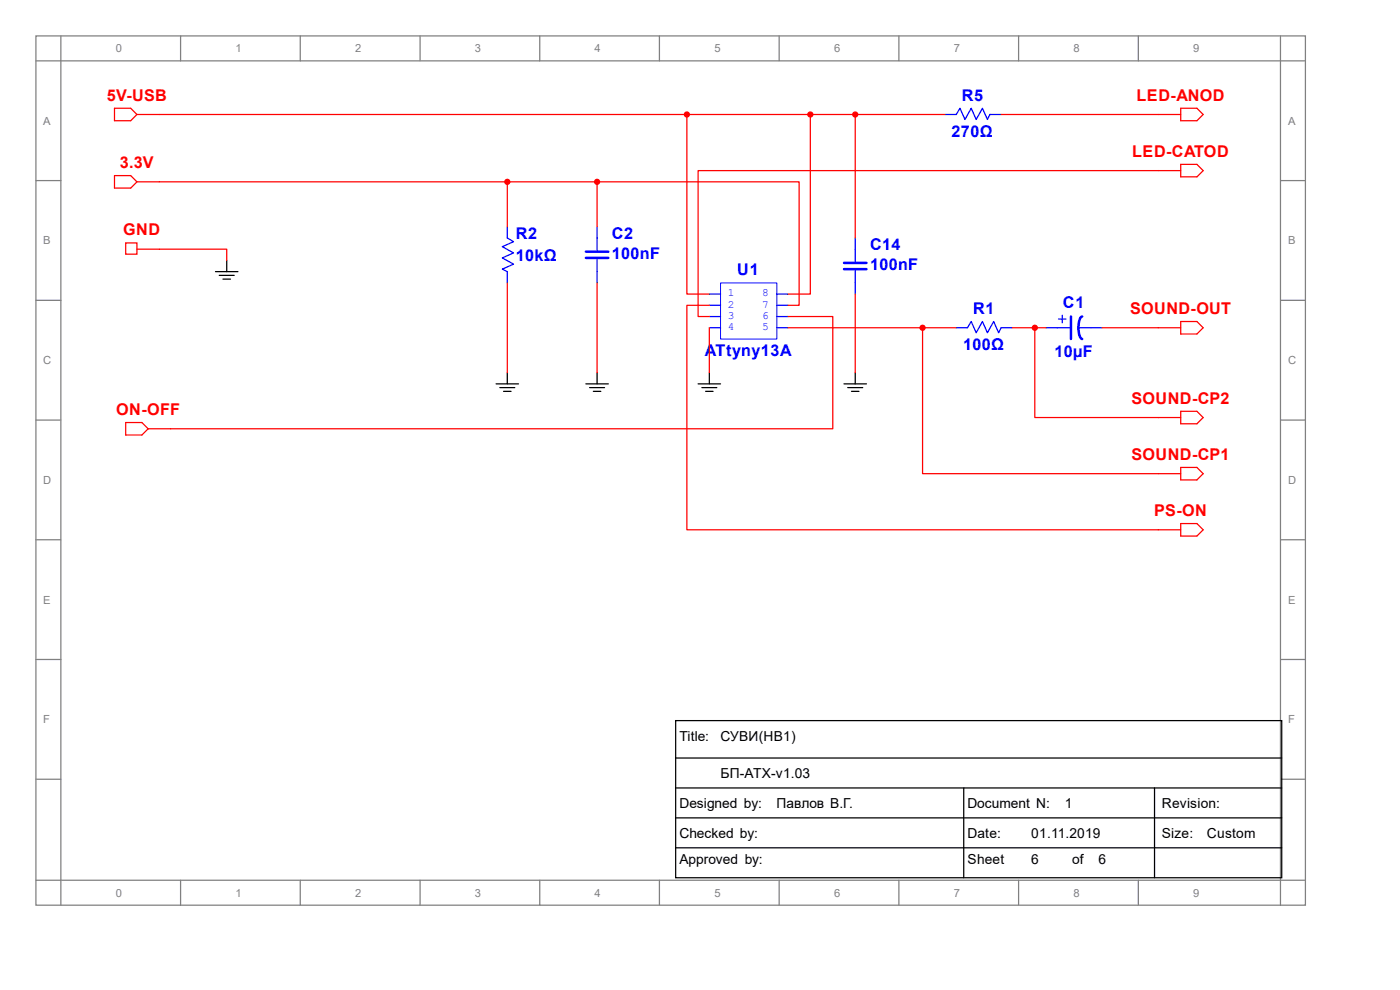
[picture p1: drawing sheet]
<svg xmlns="http://www.w3.org/2000/svg" width="297mm" height="210mm" viewBox="0 0 297 210" stroke-linecap="round" stroke-linejoin="round" font-family="sans-serif">
<g fill="none" stroke="#808080" stroke-width=".26">
<path d="M7.6 7.6h269.3v184.4h-269.3zM7.6 12.9h269.3M12.9 7.6v184.4M38.3 7.6v5.3M63.7 7.6v5.3M89.1 7.6v5.3M114.5 7.6v5.3M139.9 7.6v5.3M165.3 7.6v5.3M190.7 7.6v5.3M216.1 7.6v5.3M241.5 7.6v5.3"/>
<path d="M271.7 7.6v184.4M7.6 38.3h5.3M271.7 38.3h5.2M7.6 63.7h5.3M271.7 63.7h5.2M7.6 89.1h5.3M271.7 89.1h5.2M7.6 114.5h5.3M271.7 114.5h5.2M7.6 139.9h5.3M271.7 139.9h5.2M7.6 165.3h5.3"/>
<path d="M271.7 165.3h5.2M7.6 186.7h269.3M38.3 186.7v5.3M63.7 186.7v5.3M89.1 186.7v5.3M114.5 186.7v5.3M139.9 186.7v5.3M165.3 186.7v5.3M190.7 186.7v5.3M216.1 186.7v5.3M241.5 186.7v5.3"/>
</g>
<path d="M202.9 24.3l.8-1.3 1 2.3 1.3-2.3 1.1 2.3 1.3-2.3 1.1 2.3 .5-1" fill="none" stroke="#00f" stroke-width=".26"/>
<path d="M210 24.3h2.4" fill="none" stroke="#00f" stroke-width=".26"/>
<path d="M200.5 24.3h2.4M205.2 69.5l.8-1.3 1.1 2.4 1.3-2.4 1.1 2.4 1.3-2.4 1.1 2.4 .5-1.1" fill="none" stroke="#00f" stroke-width=".26"/>
<path d="M212.4 69.5h2.4" fill="none" stroke="#00f" stroke-width=".26"/>
<path d="M202.9 69.5h2.3" fill="none" stroke="#00f" stroke-width=".26"/>
<path d="M45.7 57.6h4.8M46.5 58.4h3.2M47.3 59.2h1.6M48.1 55.2v2.4M150.5 79.1v2.3M148.1 81.4h4.8M148.9 82.2h3.2M149.7 83h1.6" fill="none" stroke="#000" stroke-width=".26"/>
<path d="M24.3 23h3.4l1.3 1.3-1.3 1.3h-3.4z" fill="none" stroke="#f00" stroke-width=".26"/>
<path d="M24.3 37.3h3.4l1.3 1.3-1.3 1.3h-3.4zM29 24.3h4.8" fill="none" stroke="#f00" stroke-width=".26"/>
<path d="M29 38.6h4.8M26.7 51.5h2.3v2.4h-2.3z" fill="none" stroke="#f00" stroke-width=".26"/>
<path d="M250.5 23h3.4l1.4 1.3-1.4 1.3h-3.4zM29 52.9h19.1v2.3" fill="none" stroke="#f00" stroke-width=".26"/>
<path d="M143.3 152.9h128.6v33.3h-128.6zM143.3 160.8h128.6M143.3 167.2h128.6M143.3 173.5h128.6M143.3 179.9h128.6M204.5 167.2v19M244.9 167.2v19" fill="none" stroke="#000" stroke-width=".26"/>
<path d="M245.7 24.3h4.8M250.5 34.9h3.4l1.4 1.3-1.4 1.3h-3.4z" fill="none" stroke="#f00" stroke-width=".26"/>
<path d="M212.4 24.3h33.3M245.7 36.2h4.8" fill="none" stroke="#f00" stroke-width=".26"/>
<path d="M152.9 60h11.9v11.9h-11.9z" fill="none" stroke="#00f" stroke-width=".21"/>
<path d="M150.5 62.4h2.4" fill="none" stroke="#00f" stroke-width=".26"/>
<path d="M150.5 64.8h2.4" fill="none" stroke="#00f" stroke-width=".26"/>
<path d="M150.5 67.1h2.4" fill="none" stroke="#00f" stroke-width=".26"/>
<path d="M150.5 69.5h2.4" fill="none" stroke="#00f" stroke-width=".26"/>
<path d="M164.8 69.5h2.4" fill="none" stroke="#00f" stroke-width=".26"/>
<path d="M164.8 67.1h2.4" fill="none" stroke="#00f" stroke-width=".26"/>
<path d="M164.8 64.8h2.4" fill="none" stroke="#00f" stroke-width=".26"/>
<path d="M164.8 62.4h2.4" fill="none" stroke="#00f" stroke-width=".26"/>
<g fill="#f00" stroke="#f00" stroke-width=".26">
<circle cx="145.7" cy="24.3" r=".53"/>
<circle cx="171.9" cy="24.3" r=".53"/>
</g>
<path d="M150.5 62.4h-4.8v-38.1h26.2v38.1h-4.7M150.5 69.5v9.6M250.5 68.2h3.4l1.4 1.3-1.4 1.4h-3.4z" fill="none" stroke="#f00" stroke-width=".26"/>
<path d="M245.7 69.5h4.8M250.5 99.2h3.4l1.4 1.3-1.4 1.3h-3.4z" fill="none" stroke="#f00" stroke-width=".26"/>
<path d="M245.7 100.5h4.8M250.5 111.1h3.4l1.4 1.3-1.4 1.3h-3.4z" fill="none" stroke="#f00" stroke-width=".26"/>
<path d="M150.5 64.8h-4.8v47.6h104.8M26.7 89.6h3.4l1.3 1.4-1.3 1.3h-3.4z" fill="none" stroke="#f00" stroke-width=".26"/>
<path d="M31.4 91h4.8" fill="none" stroke="#f00" stroke-width=".26"/>
<path d="M224.3 69.5h2.9M224.6 67.7h1.5M225.4 66.9v1.6M228.8 69.5h2.6" fill="none" stroke="#00f" stroke-width=".26"/>
<path d="M227.2 67.1v4.8M229.6 67.1a2.44 2.44 0 0 0-.8 2.4l.1 1.2a1.27 1.27 0 0 0 .7 1.2" fill="none" stroke="#00f" stroke-width=".53"/>
<path d="M231.4 69.5h2.4" fill="none" stroke="#00f" stroke-width=".26"/>
<path d="M221.9 69.5h2.4" fill="none" stroke="#00f" stroke-width=".26"/>
<path d="M245.7 36.2h-97.6v30.9h2.4M233.8 69.5h11.9M250.5 87.3h3.4l1.4 1.3-1.4 1.3h-3.4z" fill="none" stroke="#f00" stroke-width=".26"/>
<path d="M245.7 88.6h4.8" fill="none" stroke="#f00" stroke-width=".26"/>
<path d="M124.3 53.4h4.8M124.3 54.7h4.8" fill="none" stroke="#00f" stroke-width=".53"/>
<path d="M126.7 50.5v2.6M126.7 55v2.6" fill="none" stroke="#00f" stroke-width=".26"/>
<path d="M126.7 57.6v2.4" fill="none" stroke="#00f" stroke-width=".26"/>
<path d="M107.6 50.5l1.3 .8-2.3 1 2.3 1.4-2.3 1 2.3 1.3-2.3 1.1 1 .5M126.7 48.1v2.4" fill="none" stroke="#00f" stroke-width=".26"/>
<path d="M126.7 79.1v2.3M124.3 81.4h4.8M125.1 82.2h3.2M125.9 83h1.6" fill="none" stroke="#000" stroke-width=".26"/>
<path d="M126.7 60v19.1M167.2 67.1h9.5v23.9h-140.5M167.2 69.5h35.7M195.7 69.5v31h50M214.8 69.5h7.1M219.5 69.5v19.1h26.2" fill="none" stroke="#f00" stroke-width=".26"/>
<g fill="#f00" stroke="#f00" stroke-width=".26">
<circle cx="219.5" cy="69.5" r=".53"/>
<circle cx="195.7" cy="69.5" r=".53"/>
</g>
<path d="M107.6 57.6v2.4" fill="none" stroke="#00f" stroke-width=".26"/>
<path d="M107.6 48.1v2.4M181.4 52.9v2.6M181.4 57.4v2.6" fill="none" stroke="#00f" stroke-width=".26"/>
<path d="M107.6 79.1v2.3M105.2 81.4h4.8M106 82.2h3.2M106.8 83h1.6" fill="none" stroke="#000" stroke-width=".26"/>
<path d="M33.8 38.6h73.8v9.5M107.6 60v19.1" fill="none" stroke="#f00" stroke-width=".26"/>
<circle cx="107.6" cy="38.6" r=".53" fill="#f00" stroke="#f00" stroke-width=".26"/>
<path d="M179.1 55.8h4.7M179.1 57.1h4.7" fill="none" stroke="#00f" stroke-width=".53"/>
<path d="M181.4 60v2.4" fill="none" stroke="#00f" stroke-width=".26"/>
<path d="M181.4 50.5v2.4" fill="none" stroke="#00f" stroke-width=".26"/>
<g fill="#f00" stroke="#f00" stroke-width=".26">
<circle cx="181.4" cy="24.3" r=".53"/>
<circle cx="126.7" cy="38.6" r=".53"/>
</g>
<path d="M33.8 24.3h111.9M107.6 38.6h19.1M126.7 38.6h42.8v26.2h-2.3M126.7 38.6v9.5M171.9 24.3h28.6M181.4 24.3v26.2M181.4 62.4v16.7" fill="none" stroke="#f00" stroke-width=".26"/>
<path d="M181.4 79.1v2.3M179.1 81.4h4.7M179.9 82.2h3.1M180.6 83h1.6" fill="none" stroke="#000" stroke-width=".26"/>
<g font-size="3.4" fill="#f00">
<text x="22.6" y="21.3">5V-USB</text>
<text x="241.1" y="21.3">LED-ANOD</text>
<text x="25.4" y="35.6">3.3V</text>
<text x="240.2" y="33.2">LED-CATOD</text>
<text x="26.2" y="49.9">GND</text>
<text x="239.7" y="66.6">SOUND-OUT</text>
<text x="24.6" y="88">ON-OFF</text>
<text x="240" y="85.6">SOUND-CP2</text>
<text x="240" y="97.5">SOUND-CP1</text>
<text x="244.9" y="109.4">PS-ON</text>
</g>
<g font-size="3.4" fill="#00f">
<text x="204" y="21.3">R5</text>
<text x="201.9" y="29">270Ω</text>
<text x="109.4" y="50.7">R2</text>
<text x="129.8" y="50.7">C2</text>
<text x="184.6" y="53.1">C14</text>
<text x="109.4" y="55.5">10kΩ</text>
<text x="129.8" y="54.9">100nF</text>
<text x="156.4" y="58.4">U1</text>
<text x="184.6" y="57.3">100nF</text>
<text x="225.5" y="65.2">C1</text>
<text x="206.5" y="66.6">R1</text>
<text x="149.6" y="75.6">ATtyny13A</text>
<text x="204.3" y="74.3">100Ω</text>
<text x="223.7" y="75.8">10µF</text>
</g>
<g font-size="2.9">
<text x="144.1" y="157.1">Title:</text>
<text x="152.9" y="157.1">СУВИ(HB1)</text>
<text x="152.9" y="165">БП-ATX-v1.03</text>
<text x="144.1" y="171.4">Designed by:</text>
<text x="164.8" y="171.4">Павлов В.Г.</text>
<text x="205.2" y="171.4">Document N:</text>
<text x="225.9" y="171.4">1</text>
<text x="246.5" y="171.4">Revision:</text>
<text x="144.1" y="177.7">Checked by:</text>
<text x="205.2" y="177.7">Date:</text>
<text x="218.7" y="177.7">01.11.2019</text>
<text x="246.5" y="177.7">Size:</text>
<text x="256" y="177.7">Custom</text>
<text x="144.1" y="183.3">Approved by:</text>
<text x="205.2" y="183.3">Sheet</text>
<text x="218.7" y="183.3">6</text>
<text x="227.4" y="183.3">of</text>
<text x="233" y="183.3">6</text>
</g>
<g font-size="2.4" fill="#808080">
<text x="24.6" y="11.1">0</text>
<text x="50" y="11.1">1</text>
<text x="75.4" y="11.1">2</text>
<text x="100.8" y="11.1">3</text>
<text x="126.2" y="11.1">4</text>
<text x="151.6" y="11.1">5</text>
<text x="177" y="11.1">6</text>
<text x="202.4" y="11.1">7</text>
<text x="227.8" y="11.1">8</text>
<text x="253.2" y="11.1">9</text>
<text x="9.2" y="26.5">A</text>
<text x="273.3" y="26.5">A</text>
<text x="9.2" y="51.9">B</text>
<text x="273.3" y="51.9">B</text>
<text x="9.2" y="77.3">C</text>
<text x="273.3" y="77.3">C</text>
<text x="9.2" y="102.7">D</text>
<text x="273.3" y="102.7">D</text>
<text x="9.2" y="128.1">E</text>
<text x="273.3" y="128.1">E</text>
<text x="9.2" y="153.5">F</text>
<text x="273.3" y="153.5">F</text>
<text x="24.6" y="190.2">0</text>
<text x="50" y="190.2">1</text>
<text x="75.4" y="190.2">2</text>
<text x="100.8" y="190.2">3</text>
<text x="126.2" y="190.2">4</text>
<text x="151.6" y="190.2">5</text>
<text x="177" y="190.2">6</text>
<text x="202.4" y="190.2">7</text>
<text x="227.8" y="190.2">8</text>
<text x="253.2" y="190.2">9</text>
</g>
<g font-size="2.4" fill="#00f">
<text x="154.4" y="62.9">1</text>
<text x="154.4" y="65.3">2</text>
<text x="161.7" y="65.3">7</text>
<text x="161.7" y="62.9">8</text>
<text x="154.4" y="67.6">3</text>
<text x="154.4" y="70">4</text>
<text x="161.7" y="70">5</text>
<text x="161.7" y="67.6">6</text>
</g>
</svg>
